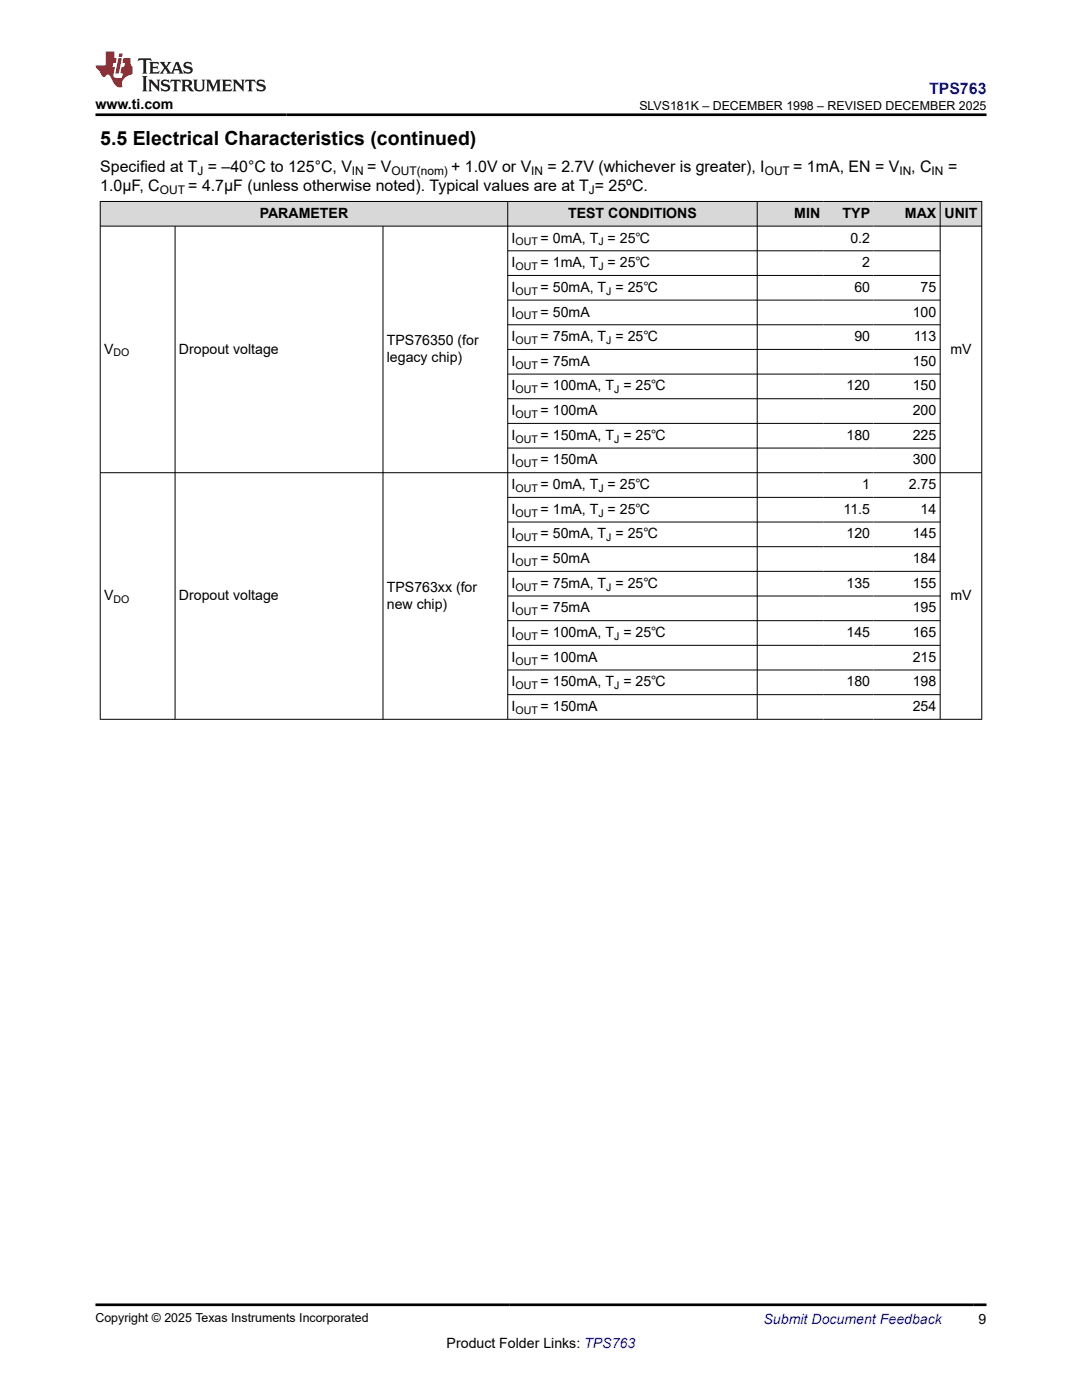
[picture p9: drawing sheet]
<svg xmlns="http://www.w3.org/2000/svg" width="216mm" height="279mm" viewBox="0 0 216 279" stroke-linecap="round" stroke-linejoin="round" font-family="sans-serif">
<g fill="#d8d8d8">
<path d="M20 40.2h175.9v4.9h-175.9z" fill-rule="evenodd"/>
<path d="M20.1 40.3h81.2v4.8h-81.2z" fill-rule="evenodd"/>
<path d="M101.4 40.3h49.6v4.8h-49.6z" fill-rule="evenodd"/>
<path d="M151.2 40.3h13.2v4.8h-13.2z" fill-rule="evenodd"/>
<path d="M164.4 40.3h9.9v4.8h-9.9z" fill-rule="evenodd"/>
<path d="M174.3 40.3h13.2v4.8h-13.2z" fill-rule="evenodd"/>
<path d="M187.7 40.3h8.1v4.8h-8.1z" fill-rule="evenodd"/>
</g>
<g fill="none" stroke="#000" stroke-width=".2">
<path d="M19.9 40.2h176.1M19.9 45.1h176.1M20 40.1v103.5M34.9 45.1v98.5M76.4 45.1v98.5M101.3 40.1v103.5M101.3 50.1h86.4M101.3 55h86.4M101.3 59.9h86.4M151.1 40.1v103.5M187.6 40.1v103.5M195.9 40.1v103.5"/>
<path d="M101.3 64.8h86.4M101.3 69.7h86.4M101.3 74.7h86.4M101.3 79.6h86.4M19.9 94.3h176.1M101.3 84.5h86.4M101.3 89.4h86.4M101.3 99.3h86.4M101.3 104.2h86.4M101.3 109.1h86.4M101.3 114h86.4M101.3 118.9h86.4"/>
<path d="M101.3 123.9h86.4M101.3 128.8h86.4M101.3 133.7h86.4M101.3 138.6h86.4M19.9 143.6h176.1"/>
</g>
<path d="M27.7 11.6l-.2 .6 .5-.2h.6v.1v2.2l-.2 .4h1l-.2-.4v-2.2v-.1h.5l.5 .2-.1-.6zM29.8 12.4l.2 .3v1.6l-.2 .4h1.9l.1-.6a1.08 1.08 0 0 1-1.3 .2v-.7h.6l.4 .2v-.7l-.4 .2h-.6v-.5l.2-.2a1 1 0 0 1 1 .3l-.1-.5zM31.8 12.4l1 1.1-1 1.2h.9l-.2-.2 .4-.8 .5 .8-.2 .2h1.6l-.2-.2 .1-.5h1l.1 .5-.1 .2h.9l-.2-.4-.8-1.9h-.5l-1 2.1-.8-1.1 .9-1h-.8l.2 .2-.5 .6-.3-.6 .1-.2zM35.2 12.8l.4 1h-.8zM36.8 12.5a.65 .65 0 0 0-.2 .7 .65 .65 0 0 0 .6 .5l.7 .1 .1 .3a.79 .79 0 0 1-.7 .4 .79 .79 0 0 1-.7-.5l.1 .7 .2-.1a.93 .93 0 0 0 1.1 0 .93 .93 0 0 0 .4-.9 1.46 1.46 0 0 0-1.2-.6l-.1-.3a1.09 1.09 0 0 1 1.2 .2l-.2-.6-.1 .1-.6-.2zM28.4 15.2l.2 .4v2.2l-.2 .4h1l-.2-.4v-2.2l.2-.4zM29.6 15.9l.2 .4v1.5l-.2 .4h.8l-.3-.4v-1.3l1.7 1.8v-2l.2-.4h-.8l.2 .2 .1 1.1-1.2-1.3zM32.3 16a.65 .65 0 0 0-.2 .8 .65 .65 0 0 0 .7 .4l.6 .2 .1 .2a.79 .79 0 0 1-.7 .4 .79 .79 0 0 1-.7-.5l.1 .7 .2-.1a.93 .93 0 0 0 1.1 .1 .93 .93 0 0 0 .4-1 1.46 1.46 0 0 0-1.2-.5l-.1-.4a1.09 1.09 0 0 1 1.2 .2l-.2-.6-.1 .1-.6-.1zM34.1 15.9l-.1 .6a.63 .63 0 0 1 .7-.3l.1 1.6-.3 .4h1l-.2-.4v-1.6a.66 .66 0 0 1 .8 .3l-.1-.6zM36.2 15.9l.2 .4v1.5l-.2 .4h.9l-.2-.2v-.7h.5l.1 .2a.79 .79 0 0 0 1.2 .6l-1-.9a.61 .61 0 0 0 .6-.6 .61 .61 0 0 0-.5-.7zM36.9 16.2h.2a.47 .47 0 0 1 .5 .1 .47 .47 0 0 1 .1 .5l-.2 .1-.6 .1zM38.5 15.9l.2 .2a2.27 2.27 0 0 0 .4 2 1.04 1.04 0 0 0 1.7-.7v-1.3l.2-.2h-.8l.2 .4v1.1a.6 .6 0 0 1-.6 .6 .6 .6 0 0 1-.6-.6v-1.1l.3-.4zM41.1 15.9l.2 .4v1.5l-.2 .4h.7l-.2-.4v-1.4l.9 1.9 .8-1.9v1.4l-.2 .4h1l-.3-.4v-1.5l.3-.4h-.8l-.7 1.5-.7-1.5zM44.3 15.9l.2 .4v1.5l-.2 .4h1.9l.1-.6a1.09 1.09 0 0 1-1.3 .2v-.7h.6l.4 .2v-.6l-.4 .2h-.6v-.6l.2-.1a1.01 1.01 0 0 1 1 .3l-.1-.6zM46.4 15.9l.3 .4v1.5l-.3 .4h.8l-.2-.4v-1.3l1.6 1.8v-2l.2-.4h-.7l.2 .2v1.1l-1.2-1.3zM49 15.9l-.1 .6a.63 .63 0 0 1 .8-.3v1.6l-.3 .4h1l-.2-.4v-1.6a.66 .66 0 0 1 .8 .3l-.1-.6zM51.4 16a.65 .65 0 0 0-.2 .8 .65 .65 0 0 0 .6 .4l.6 .2 .2 .2a.79 .79 0 0 1-.8 .4 .79 .79 0 0 1-.6-.5l.1 .7 .2-.1a.93 .93 0 0 0 1 .1 .93 .93 0 0 0 .5-1 1.46 1.46 0 0 0-1.3-.5l-.1-.4a1.09 1.09 0 0 1 1.3 .2l-.2-.6-.2 .1-.5-.1z" fill="#231f20"/>
<path d="M21.1 10.3v2.7h-2.1l.1 .4 .9 1a.95 .95 0 0 0 .9 .9 .59 .59 0 0 1 .6-.4 .59 .59 0 0 1 .5 .3l.4 .8a1.59 1.59 0 0 0 2.1 1.4 1.61 1.61 0 0 1 1-2.3l1-.3-.1-1.5a1.59 1.59 0 0 1-.4-1.7h-1.4l-.2 .9h.5l-.1 .9h-.5l-.2 .9v.3l.4 .1-.2 .9h-.6a.73 .73 0 0 1-1.1-.7l.3-1.5h-.5l.2-.9h.5l.2-.9h-.5v-1.3zM23.6 11.6l-.6 3.1h.7l.6-3.1zM23.8 10.7l-.1 .6h.7l.1-.6z" fill="#ed1c24"/>
<path d="M19 22.9h177.8M19 260.4h177.8" fill="none" stroke="#000" stroke-width=".53"/>
<text font-size="3.9" x="20" y="28.8">5.5 Electrical Characteristics (continued)</text>
<text font-size="3.2" fill="#00f" x="185.4" y="18.7">TPS763</text>
<g font-size="3.2">
<text x="20" y="34.3">Specified at T = –40°C to 125°C, V</text>
<text x="73.3" y="34.3">= V</text>
<text x="90" y="34.3">+ 1.0V or V</text>
<text x="109.3" y="34.3">= 2.7V (whichever is greater), I</text>
<text x="158.3" y="34.3">= 1mA, EN = V</text>
<text x="181.8" y="34.3">, C</text>
<text x="189.2" y="34.3">=</text>
<text x="20" y="38.1">1.0µF, C</text>
<text x="37.6" y="38.1">= 4.7µF (unless otherwise noted). Typical values are at T = 25ºC.</text>
</g>
<g font-size="2.8">
<text x="19" y="21.8">www.ti.com</text>
<text x="51.8" y="43.5">PARAMETER</text>
<text x="113.3" y="43.5">TEST CONDITIONS</text>
<text x="158.5" y="43.5">MIN</text>
<text x="168.1" y="43.5">TYP</text>
<text x="180.6" y="43.5">MAX</text>
<text x="188.5" y="43.5">UNIT</text>
<text x="102.1" y="48.4">I</text>
<text x="102.1" y="53.3">I</text>
<text x="107.9" y="48.4">= 0mA, T = 25℃</text>
<text x="107.9" y="53.3">= 1mA, T = 25℃</text>
<text x="169.7" y="48.4">0.2</text>
<text x="172.1" y="53.3">2</text>
<text x="102.1" y="58.2">I</text>
<text x="107.9" y="58.2">= 50mA, T = 25℃</text>
<text x="170.5" y="58.2">60</text>
<text x="183.7" y="58.2">75</text>
<text x="102.1" y="63.2">I</text>
<text x="107.9" y="63.2">= 50mA</text>
<text x="182.1" y="63.2">100</text>
<text x="20.8" y="70.5">V</text>
<text x="35.7" y="70.5">Dropout voltage</text>
<text x="77.2" y="68.9">TPS76350 (for</text>
<text x="102.1" y="68.1">I</text>
<text x="107.9" y="68.1">= 75mA, T = 25℃</text>
<text x="170.5" y="68.1">90</text>
<text x="182.3" y="68.1">113</text>
<text x="189.6" y="70.5">mV</text>
<text x="77.2" y="72.2">legacy chip)</text>
<text x="102.1" y="73">I</text>
<text x="102.1" y="77.9">I</text>
<text x="107.9" y="73">= 75mA</text>
<text x="107.9" y="77.9">= 100mA, T = 25℃</text>
<text x="168.9" y="77.9">120</text>
<text x="182.1" y="73">150</text>
<text x="182.1" y="77.9">150</text>
<text x="102.1" y="82.9">I</text>
<text x="107.9" y="82.9">= 100mA</text>
<text x="182.1" y="82.9">200</text>
<text x="102.1" y="87.8">I</text>
<text x="107.9" y="87.8">= 150mA, T = 25℃</text>
<text x="168.9" y="87.8">180</text>
<text x="182.1" y="87.8">225</text>
<text x="102.1" y="92.7">I</text>
<text x="107.9" y="92.7">= 150mA</text>
<text x="182.1" y="92.7">300</text>
<text x="102.1" y="97.6">I</text>
<text x="107.9" y="97.6">= 0mA, T = 25℃</text>
<text x="172.1" y="97.6">1</text>
<text x="181.3" y="97.6">2.75</text>
<text x="102.1" y="102.5">I</text>
<text x="102.1" y="107.5">I</text>
<text x="107.9" y="102.5">= 1mA, T = 25℃</text>
<text x="107.9" y="107.5">= 50mA, T = 25℃</text>
<text x="168.3" y="102.5">11.5</text>
<text x="168.9" y="107.5">120</text>
<text x="182.1" y="107.5">145</text>
<text x="183.7" y="102.5">14</text>
<text x="102.1" y="112.4">I</text>
<text x="107.9" y="112.4">= 50mA</text>
<text x="182.1" y="112.4">184</text>
<text x="20.8" y="119.8">V</text>
<text x="35.7" y="119.8">Dropout voltage</text>
<text x="77.2" y="118.1">TPS763xx (for</text>
<text x="102.1" y="117.3">I</text>
<text x="107.9" y="117.3">= 75mA, T = 25℃</text>
<text x="168.9" y="117.3">135</text>
<text x="182.1" y="117.3">155</text>
<text x="189.6" y="119.8">mV</text>
<text x="77.2" y="121.5">new chip)</text>
<text x="102.1" y="122.2">I</text>
<text x="107.9" y="122.2">= 75mA</text>
<text x="182.1" y="122.2">195</text>
<text x="102.1" y="127.1">I</text>
<text x="107.9" y="127.1">= 100mA, T = 25℃</text>
<text x="168.9" y="127.1">145</text>
<text x="182.1" y="127.1">165</text>
<text x="102.1" y="132.1">I</text>
<text x="102.1" y="137">I</text>
<text x="107.9" y="132.1">= 100mA</text>
<text x="107.9" y="137">= 150mA, T = 25℃</text>
<text x="168.9" y="137">180</text>
<text x="182.1" y="132.1">215</text>
<text x="182.1" y="137">198</text>
<text x="102.1" y="141.9">I</text>
<text x="107.9" y="141.9">= 150mA</text>
<text x="182.1" y="141.9">254</text>
<text x="89.1" y="269">Product Folder Links: TPS763</text>
<text x="195.3" y="264.2">9</text>
</g>
<text font-size="2.8" fill="#00f" x="152.4" y="264.2">Submit Document Feedback</text>
<g font-size="2.5">
<text x="127.6" y="21.9">SLVS181K – DECEMBER 1998 – REVISED DECEMBER 2025</text>
<text x="19" y="263.9">Copyright © 2025 Texas Instruments Incorporated</text>
</g>
<g font-size="2.4">
<text x="39.4" y="34.9">J</text>
<text x="70.2" y="34.9">IN</text>
<text x="78.1" y="34.9">OUT(nom)</text>
<text x="106" y="34.9">IN</text>
<text x="152.6" y="34.9">OUT</text>
<text x="179.5" y="34.9">IN</text>
<text x="185.9" y="34.9">IN</text>
<text x="31.9" y="38.7">OUT</text>
<text x="117.5" y="38.7">J</text>
</g>
<g font-size="2.1">
<text x="102.9" y="49">OUT</text>
<text x="102.9" y="53.9">OUT</text>
<text x="119.4" y="49">J</text>
<text x="119.4" y="53.9">J</text>
<text x="102.9" y="58.8">OUT</text>
<text x="121" y="58.8">J</text>
<text x="102.9" y="63.7">OUT</text>
<text x="22.6" y="71.1">DO</text>
<text x="102.9" y="68.7">OUT</text>
<text x="121" y="68.7">J</text>
<text x="102.9" y="73.6">OUT</text>
<text x="102.9" y="78.5">OUT</text>
<text x="102.9" y="83.4">OUT</text>
<text x="122.5" y="78.5">J</text>
<text x="102.9" y="88.3">OUT</text>
<text x="122.5" y="88.3">J</text>
<text x="102.9" y="93.3">OUT</text>
<text x="102.9" y="98.2">OUT</text>
<text x="119.4" y="98.2">J</text>
<text x="102.9" y="103.1">OUT</text>
<text x="119.4" y="103.1">J</text>
<text x="102.9" y="108">OUT</text>
<text x="102.9" y="112.9">OUT</text>
<text x="121" y="108">J</text>
<text x="102.9" y="117.9">OUT</text>
<text x="121" y="117.9">J</text>
<text x="22.6" y="120.3">DO</text>
<text x="102.9" y="122.8">OUT</text>
<text x="102.9" y="127.7">OUT</text>
<text x="122.5" y="127.7">J</text>
<text x="102.9" y="132.6">OUT</text>
<text x="102.9" y="137.5">OUT</text>
<text x="122.5" y="137.5">J</text>
<text x="102.9" y="142.5">OUT</text>
</g>
</svg>
